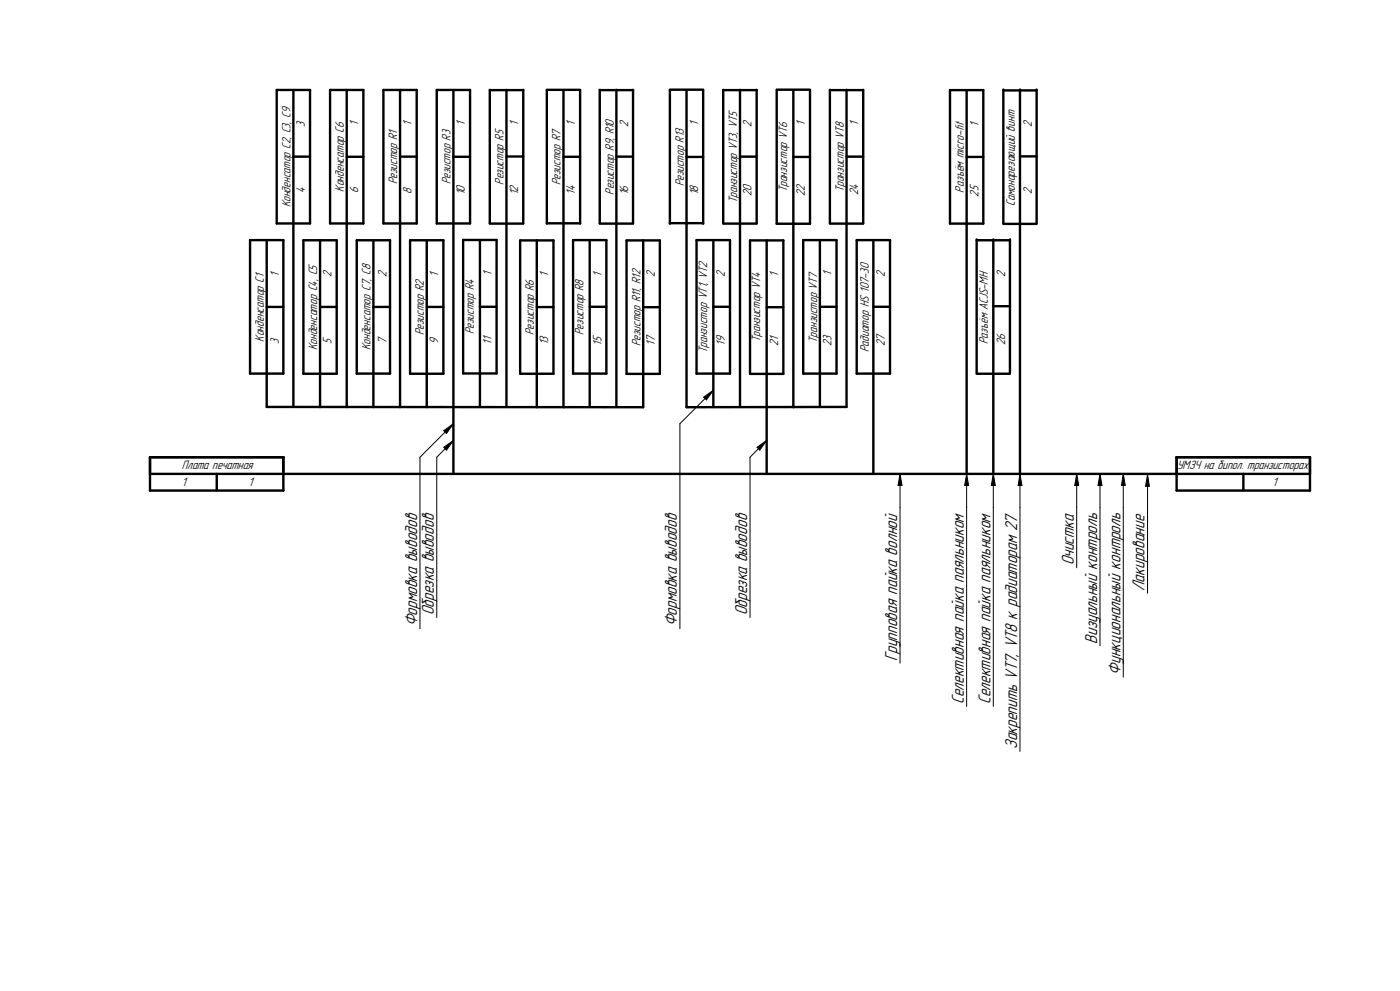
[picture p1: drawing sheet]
<svg xmlns="http://www.w3.org/2000/svg" width="420mm" height="297mm" viewBox="0 0 420 297" stroke-linecap="round" stroke-linejoin="round" font-family="sans-serif">
<g fill="none" stroke="#000" stroke-width=".72">
<path d="M83 27h10v40h-10zM88 27v95M99 27h10v40h-10zM104 27v95M115 27h10v40h-10zM120 27v95M131 27h10v40h-10zM136 27v115M146.9 27h10.1M146.9 26.9v40M151.9 26.9v95M157 26.9v40"/>
<path d="M164 26.9h10M164 27v40M169 27v95M174 27v40M179.9 27h10M179.9 26.9v40M184.9 26.9v95.1M189.9 26.9v40M201 26.9h9.9M201 27.1v40M210.9 27.1v40M217 27h10"/>
<path d="M217 26.9v40M222 26.9v95.1M227 26.9v40M233 27.1v40h10v-40M233 26.9h10M238 27.1v94.9M249 27h10M249 26.9v40M254 26.9v95.1h-48v-94.9M259 26.9v40M285 27h10v40h-10zM290 27v115"/>
<path d="M301 27.1h10M301 26.8v40M306 26.8v115.2M311 26.8v40M88 46.9h5M104 47h5M120 46.9h5M136 47h5M151.9 46.9h5.1M169 47h5M184.9 46.9h5M206 47h4.9"/>
<path d="M222 46.9h5M238 47h5M254 46.9h5M290 47h5M306 46.9h5M75 72h10v40h-10zM80 72v50h113v-49.9M91 72h10v40h-10zM96 72v50M107 72h10v40h-10zM112 72v50M123 72h10v40h-10z"/>
<path d="M128 72v50M138.9 71.9h10.1v40h-10.1zM144 71.9v50M146.9 67h10.1M156 72.1h10v39.9h-10zM161 72.1v49.9M164 66.9h10M171.9 72h10v40h-10zM176.9 72v50M179.9 67h10M188 72.1h10v40h-10zM201 66.9h9.9"/>
<path d="M209 72h10v40h-10zM214 72v50M217 67h10M225 72.1h10v40h-10zM230 72.1v69.9M241 72h10v40h-10zM246 72v50M249 67h10M257 72h10v40h-10zM262 72v70M293 72h10M293 71.8v40"/>
<path d="M298 71.8v40M301 67.1h10M303 71.8v40M80 92h5M96 92h5M112 92h5M128 92h5M144 91.9h5M161 92h5M176.9 91.9h5M193 92.1h5M214 91.9h5"/>
<path d="M230 92.1h5M246 91.9h5M262 91.9h5M298 91.8h5M293 112h10M298 112v30M45 137h40v10h-40zM353 137h40v10h-40zM45 142h348M65 142v5M373 142v5"/>
</g>
<g fill="none" stroke="#000" stroke-width=".3">
<path d="M211.1 119l2.9-2-2.1 2.8zM214 117l-10 10v61.4M133.1 129.1l2.9-2.1-2.1 2.9zM133.1 134.1l2.9-2.1-2.1 2.9zM136 127l-10 10v51.4M136 132l-5 5v48.1M227.1 134.1l2.9-2.1-2.1 2.9zM230 132l-5 5v48.1M270 142v56.8M270 142l.6 3.5h-1.2zM290 142l.6 3.5h-1.2zM290 142v69.7"/>
<path d="M298 142l.6 3.5h-1.2zM298 142v69.7M306 142l.6 3.5h-1.2zM306 142v83.2M323 142l.6 3.5h-1.2zM323 142v28.2M330 142l.6 3.5h-1.2zM330 142v51.5M337 142l.6 3.5h-1.2zM337 142v60.9M344.3 142.2v35.6M344.3 142.2l.5 3.6h-1.1z"/>
</g>
<path d="M211.1 119l2.9-2-2.1 2.8zM133.1 129.1l2.9-2.1-2.1 2.9zM133.1 134.1l2.9-2.1-2.1 2.9zM227.1 134.1l2.9-2.1-2.1 2.9zM270 142l.6 3.5h-1.2zM290 142l.6 3.5h-1.2zM298 142l.6 3.5h-1.2zM306 142l.6 3.5h-1.2zM323 142l.6 3.5h-1.2zM330 142l.6 3.5h-1.2zM337 142l.6 3.5h-1.2zM344.3 142.2l.5 3.6h-1.1z" fill="#000"/>
<g font-size="4.9">
<text x="322.1" y="169.5" transform="rotate(-90 322.1 169.5)">Очистка</text>
<text x="343.4" y="177.1" transform="rotate(-90 343.4 177.1)">Лакирование</text>
<text x="130.1" y="184.4" transform="rotate(-90 130.1 184.4)">Обрезка выводов</text>
<text x="224.1" y="184.4" transform="rotate(-90 224.1 184.4)">Обрезка выводов</text>
<text x="125.1" y="187.7" transform="rotate(-90 125.1 187.7)">Формовка выводов</text>
<text x="203.1" y="187.7" transform="rotate(-90 203.1 187.7)">Формовка выводов</text>
<text x="329.1" y="192.9" transform="rotate(-90 329.1 192.9)">Визуальный контроль</text>
<text x="269.1" y="198.1" transform="rotate(-90 269.1 198.1)">Групповая пайка волной</text>
<text x="336.1" y="202.2" transform="rotate(-90 336.1 202.2)">Функциональный контроль</text>
<text x="289.1" y="211" transform="rotate(-90 289.1 211)">Селективная пайка паяльником</text>
<text x="297.1" y="211" transform="rotate(-90 297.1 211)">Селективная пайка паяльником</text>
<text x="305.1" y="224.5" transform="rotate(-90 305.1 224.5)">Закрепить VT7, VT8 к радиаторам 27</text>
</g>
<g font-size="3.5">
<text x="91.4" y="37.9" transform="rotate(-90 91.4 37.9)">3</text>
<text x="107.4" y="37.8" transform="rotate(-90 107.4 37.8)">1</text>
<text x="123.4" y="37.8" transform="rotate(-90 123.4 37.8)">1</text>
<text x="139.4" y="37.8" transform="rotate(-90 139.4 37.8)">1</text>
<text x="155.4" y="37.8" transform="rotate(-90 155.4 37.8)">1</text>
<text x="172.4" y="37.8" transform="rotate(-90 172.4 37.8)">1</text>
<text x="188.4" y="38.1" transform="rotate(-90 188.4 38.1)">2</text>
<text x="209.4" y="37.8" transform="rotate(-90 209.4 37.8)">1</text>
<text x="225.5" y="38.1" transform="rotate(-90 225.5 38.1)">2</text>
<text x="241.5" y="37.8" transform="rotate(-90 241.5 37.8)">1</text>
<text x="257.4" y="37.8" transform="rotate(-90 257.4 37.8)">1</text>
<text x="293.5" y="37.9" transform="rotate(-90 293.5 37.9)">1</text>
<text x="309.5" y="38" transform="rotate(-90 309.5 38)">2</text>
<text x="91.4" y="57.8" transform="rotate(-90 91.4 57.8)">4</text>
<text x="103.1" y="57.5" transform="rotate(-90 103.1 57.5)">Конденсатор C6</text>
<text x="107.4" y="58" transform="rotate(-90 107.4 58)">6</text>
<text x="119.1" y="55.3" transform="rotate(-90 119.1 55.3)">Резистор R1</text>
<text x="123.4" y="58" transform="rotate(-90 123.4 58)">8</text>
<text x="139.4" y="58.6" transform="rotate(-90 139.4 58.6)">10</text>
<text x="155.4" y="58.6" transform="rotate(-90 155.4 58.6)">12</text>
<text x="172.4" y="58.3" transform="rotate(-90 172.4 58.3)">14</text>
<text x="188.4" y="58.5" transform="rotate(-90 188.4 58.5)">16</text>
<text x="209.4" y="58.5" transform="rotate(-90 209.4 58.5)">18</text>
<text x="225.5" y="58.9" transform="rotate(-90 225.5 58.9)">20</text>
<text x="241.5" y="58.9" transform="rotate(-90 241.5 58.9)">22</text>
<text x="257.4" y="58.5" transform="rotate(-90 257.4 58.5)">24</text>
<text x="289.1" y="57.7" transform="rotate(-90 289.1 57.7)">Разъём micro-fit</text>
<text x="293.5" y="58.9" transform="rotate(-90 293.5 58.9)">25</text>
<text x="309.5" y="58" transform="rotate(-90 309.5 58)">2</text>
<text x="304.5" y="61.7" transform="rotate(-90 304.5 61.7)">Самонарезающий винт</text>
<text x="83.6" y="82.9" transform="rotate(-90 83.6 82.9)">1</text>
<text x="99.4" y="83.1" transform="rotate(-90 99.4 83.1)">2</text>
<text x="116" y="83.1" transform="rotate(-90 116 83.1)">2</text>
<text x="131.4" y="82.9" transform="rotate(-90 131.4 82.9)">1</text>
<text x="147.4" y="82.8" transform="rotate(-90 147.4 82.8)">1</text>
<text x="164.4" y="82.9" transform="rotate(-90 164.4 82.9)">1</text>
<text x="180.4" y="82.9" transform="rotate(-90 180.4 82.9)">1</text>
<text x="196.4" y="83.1" transform="rotate(-90 196.4 83.1)">2</text>
<text x="217.5" y="83.1" transform="rotate(-90 217.5 83.1)">2</text>
<text x="233.5" y="82.9" transform="rotate(-90 233.5 82.9)">1</text>
<text x="249.4" y="82.8" transform="rotate(-90 249.4 82.8)">1</text>
<text x="265.5" y="83" transform="rotate(-90 265.5 83)">2</text>
<text x="301.5" y="82.9" transform="rotate(-90 301.5 82.9)">2</text>
<text x="127.1" y="100.5" transform="rotate(-90 127.1 100.5)">Резистор R2</text>
<text x="79.1" y="102.4" transform="rotate(-90 79.1 102.4)">Конденсатор C1</text>
<text x="83.6" y="103" transform="rotate(-90 83.6 103)">3</text>
<text x="95.1" y="105" transform="rotate(-90 95.1 105)">Конденсатор C4, C5</text>
<text x="99.4" y="103.1" transform="rotate(-90 99.4 103.1)">5</text>
<text x="111.1" y="105" transform="rotate(-90 111.1 105)">Конденсатор C7, C8</text>
<text x="116" y="103.2" transform="rotate(-90 116 103.2)">7</text>
<text x="131.4" y="103.1" transform="rotate(-90 131.4 103.1)">9</text>
<text x="147.5" y="103.3" transform="rotate(-90 147.5 103.3)">11</text>
<text x="164.4" y="103.5" transform="rotate(-90 164.4 103.5)">13</text>
<text x="180.4" y="103.6" transform="rotate(-90 180.4 103.6)">15</text>
<text x="196.4" y="103.7" transform="rotate(-90 196.4 103.7)">17</text>
<text x="212.1" y="105.9" transform="rotate(-90 212.1 105.9)">Транзистор VT1, VT2</text>
<text x="217.5" y="103.6" transform="rotate(-90 217.5 103.6)">19</text>
<text x="233.5" y="103.7" transform="rotate(-90 233.5 103.7)">21</text>
<text x="249.4" y="103.7" transform="rotate(-90 249.4 103.7)">23</text>
<text x="260.7" y="105.5" transform="rotate(-90 260.7 105.5)">Радиатор HS 107-30</text>
<text x="265.5" y="103.8" transform="rotate(-90 265.5 103.8)">27</text>
<text x="296.4" y="103.2" transform="rotate(-90 296.4 103.2)">Разъём ACJS-MH</text>
<text x="301.5" y="103.5" transform="rotate(-90 301.5 103.5)">26</text>
<text x="54.6" y="140.6">Плата печатная</text>
<text x="353.1" y="140.6">УМЗЧ на бипол. транзисторах</text>
<text x="54.5" y="145.7">1</text>
<text x="74.5" y="145.5">1</text>
<text x="381.7" y="145.7">1</text>
</g>
<g font-size="3.4">
<text x="135.1" y="55.3" transform="rotate(-90 135.1 55.3)">Резистор R3</text>
<text x="151.1" y="55.3" transform="rotate(-90 151.1 55.3)">Резистор R5</text>
<text x="168.1" y="55.5" transform="rotate(-90 168.1 55.5)">Резистор R7</text>
<text x="184.1" y="58.3" transform="rotate(-90 184.1 58.3)">Резистор R9, R10</text>
<text x="205.1" y="55.9" transform="rotate(-90 205.1 55.9)">Резистор R13</text>
<text x="236.1" y="57.6" transform="rotate(-90 236.1 57.6)">Транзистор VT6</text>
<text x="253.1" y="57.6" transform="rotate(-90 253.1 57.6)">Транзистор VT8</text>
<text x="87.1" y="62.1" transform="rotate(-90 87.1 62.1)">Конденсатор C2, C3, C9</text>
<text x="221.1" y="60.9" transform="rotate(-90 221.1 60.9)">Транзистор VT3, VT5</text>
<text x="142.1" y="100.1" transform="rotate(-90 142.1 100.1)">Резистор R4</text>
<text x="160.1" y="100.3" transform="rotate(-90 160.1 100.3)">Резистор R6</text>
<text x="175.1" y="100.3" transform="rotate(-90 175.1 100.3)">Резистор R8</text>
<text x="192.1" y="103.7" transform="rotate(-90 192.1 103.7)">Резистор R11, R12</text>
<text x="228.1" y="102.5" transform="rotate(-90 228.1 102.5)">Транзистор VT4</text>
<text x="245.1" y="102.7" transform="rotate(-90 245.1 102.7)">Транзистор VT7</text>
</g>
</svg>
